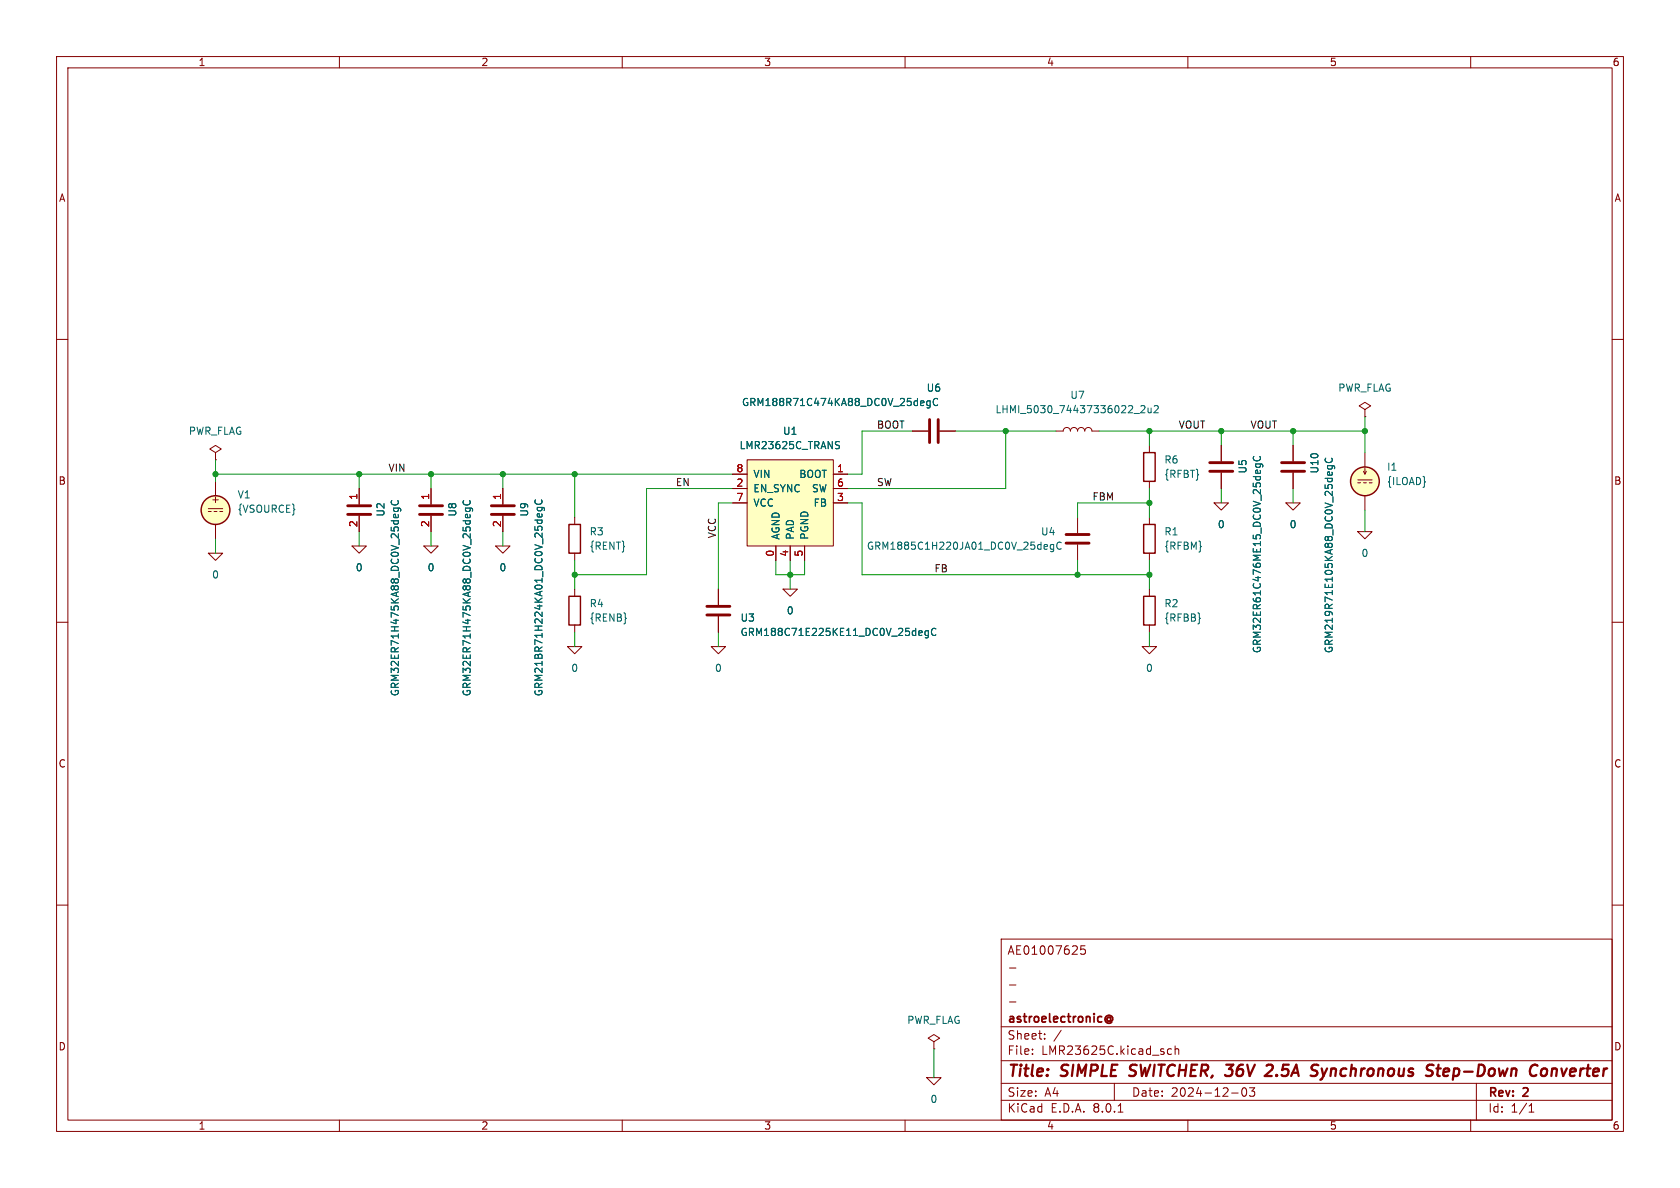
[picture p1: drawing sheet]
(kicad_sch
 (version 20231120)
 (generator "eeschema")
 (generator_version "8.0")
 (paper "A4")
 (title_block
  (title "SIMPLE SWITCHER, 36V 2.5A Synchronous Step-Down Converter")
  (date "2024-12-03")
  (rev "2")
  (company "astroelectronic@")
  (comment 1 "-")
  (comment 2 "-")
  (comment 3 "-")
  (comment 4 "AE01007625"))
 (lib_symbols
  (symbol "C_1"
   (pin_names
    (offset 0.254) hide) (exclude_from_sim no) (in_bom yes) (on_board yes)
   (property "Reference" "C" (at 0.635 2.54 0) (effects (font (size 1.27 1.27)) (justify left)))
   (property "Value" "C_1" (at 0.635 -2.54 0) (effects (font (size 1.27 1.27)) (justify left)))
   (property "Footprint" "" (at 0.9652 -3.81 0) (effects (font (size 1.27 1.27)) (hide yes)))
   (property "Datasheet" "~" (at 0 0 0) (effects (font (size 1.27 1.27)) (hide yes)))
   (property "Description" "Unpolarized capacitor" (at 0 0 0) (effects (font (size 1.27 1.27)) (hide yes)))
   (symbol "C_1_0_1"
    (polyline (pts (xy -2.032 -0.762) (xy 2.032 -0.762)) (stroke (width 0.508) (type default)) (fill (type none)))
    (polyline (pts (xy -2.032 0.762) (xy 2.032 0.762)) (stroke (width 0.508) (type default)) (fill (type none))))
   (symbol "C_1_1_1"
    (pin passive line (at 0 3.81 270) (length 2.794) (name "~" (effects (font (size 1.27 1.27)))) (number "1" (effects (font (size 1.27 1.27)))))
    (pin passive line (at 0 -3.81 90) (length 2.794) (name "~" (effects (font (size 1.27 1.27)))) (number "2" (effects (font (size 1.27 1.27)))))))
  (symbol "LMR23625C:0"
   (power)
   (pin_names
    (offset 0)) (exclude_from_sim no) (in_bom yes) (on_board yes)
   (property "Reference" "#GND" (at 0 -2.54 0) (effects (font (size 1.27 1.27)) (hide yes)))
   (property "Value" "0" (at 0 -1.778 0) (effects (font (size 1.27 1.27))))
   (property "Footprint" "" (at 0 0 0) (effects (font (size 1.27 1.27)) (hide yes)))
   (property "Datasheet" "~" (at 0 0 0) (effects (font (size 1.27 1.27)) (hide yes)))
   (property "Description" "0V reference potential for simulation" (at 0 0 0) (effects (font (size 1.27 1.27)) (hide yes)))
   (symbol "0_0_1"
    (polyline (pts (xy -1.27 0) (xy 0 -1.27) (xy 1.27 0) (xy -1.27 0)) (stroke (width 0) (type default)) (fill (type none))))
   (symbol "0_1_1"
    (pin power_in line (at 0 0 0) (length 0) hide (name "0" (effects (font (size 1.016 1.016)))) (number "1" (effects (font (size 1.016 1.016)))))))
  (symbol "LMR23625C:C"
   (pin_numbers hide)
   (pin_names
    (offset 0.254)) (exclude_from_sim no) (in_bom yes) (on_board yes)
   (property "Reference" "C" (at 0.635 2.54 0) (effects (font (size 1.27 1.27)) (justify left)))
   (property "Value" "C" (at 0.635 -2.54 0) (effects (font (size 1.27 1.27)) (justify left)))
   (property "Footprint" "" (at 0.9652 -3.81 0) (effects (font (size 1.27 1.27)) (hide yes)))
   (property "Datasheet" "~" (at 0 0 0) (effects (font (size 1.27 1.27)) (hide yes)))
   (property "Description" "Unpolarized capacitor" (at 0 0 0) (effects (font (size 1.27 1.27)) (hide yes)))
   (symbol "C_0_1"
    (polyline (pts (xy -2.032 -0.762) (xy 2.032 -0.762)) (stroke (width 0.508) (type default)) (fill (type none)))
    (polyline (pts (xy -2.032 0.762) (xy 2.032 0.762)) (stroke (width 0.508) (type default)) (fill (type none))))
   (symbol "C_1_1"
    (pin passive line (at 0 3.81 270) (length 2.794) (name "~" (effects (font (size 1.27 1.27)))) (number "1" (effects (font (size 1.27 1.27)))))
    (pin passive line (at 0 -3.81 90) (length 2.794) (name "~" (effects (font (size 1.27 1.27)))) (number "2" (effects (font (size 1.27 1.27)))))))
  (symbol "LMR23625C:IDC"
   (pin_numbers hide)
   (pin_names
    (offset 0.0254)) (exclude_from_sim no) (in_bom yes) (on_board yes)
   (property "Reference" "I" (at 2.54 2.54 0) (effects (font (size 1.27 1.27)) (justify left)))
   (property "Value" "1" (at 2.54 0 0) (effects (font (size 1.27 1.27)) (justify left)))
   (property "Footprint" "" (at 0 0 0) (effects (font (size 1.27 1.27)) (hide yes)))
   (property "Datasheet" "~" (at 0 0 0) (effects (font (size 1.27 1.27)) (hide yes)))
   (property "Description" "Current source, DC" (at 0 0 0) (effects (font (size 1.27 1.27)) (hide yes)))
   (property "Sim.Pins" "1=+ 2=-" (at 0 0 0) (effects (font (size 1.27 1.27)) (hide yes)))
   (property "Sim.Type" "DC" (at 0 0 0) (effects (font (size 1.27 1.27)) (hide yes)))
   (property "Sim.Device" "I" (at 0 0 0) (effects (font (size 1.27 1.27)) (justify left) (hide yes)))
   (property "Spice_Netlist_Enabled" "Y" (at 0 0 0) (effects (font (size 1.27 1.27)) (justify left) (hide yes)))
   (symbol "IDC_0_0"
    (polyline (pts (xy -1.27 0.254) (xy 1.27 0.254)) (stroke (width 0) (type default)) (fill (type none)))
    (polyline (pts (xy -0.762 -0.254) (xy -1.27 -0.254)) (stroke (width 0) (type default)) (fill (type none)))
    (polyline (pts (xy 0.254 -0.254) (xy -0.254 -0.254)) (stroke (width 0) (type default)) (fill (type none)))
    (polyline (pts (xy 1.27 -0.254) (xy 0.762 -0.254)) (stroke (width 0) (type default)) (fill (type none))))
   (symbol "IDC_0_1"
    (polyline (pts (xy 0 1.27) (xy 0 2.286)) (stroke (width 0) (type default)) (fill (type none)))
    (polyline (pts (xy -0.254 1.778) (xy 0 1.27) (xy 0.254 1.778)) (stroke (width 0) (type default)) (fill (type none)))
    (circle (center 0 0) (radius 2.54) (stroke (width 0.254) (type default)) (fill (type background))))
   (symbol "IDC_1_1"
    (pin passive line (at 0 5.08 270) (length 2.54) (name "~" (effects (font (size 1.27 1.27)))) (number "1" (effects (font (size 1.27 1.27)))))
    (pin passive line (at 0 -5.08 90) (length 2.54) (name "~" (effects (font (size 1.27 1.27)))) (number "2" (effects (font (size 1.27 1.27)))))))
  (symbol "LMR23625C:L"
   (pin_numbers hide)
   (pin_names
    (offset 1.016) hide) (exclude_from_sim no) (in_bom yes) (on_board yes)
   (property "Reference" "L" (at -1.27 0 90) (effects (font (size 1.27 1.27))))
   (property "Value" "L" (at 1.905 0 90) (effects (font (size 1.27 1.27))))
   (property "Footprint" "" (at 0 0 0) (effects (font (size 1.27 1.27)) (hide yes)))
   (property "Datasheet" "~" (at 0 0 0) (effects (font (size 1.27 1.27)) (hide yes)))
   (property "Description" "Inductor" (at 0 0 0) (effects (font (size 1.27 1.27)) (hide yes)))
   (symbol "L_0_1"
    (arc (start 0 -2.54) (mid 0.6323 -1.905) (end 0 -1.27) (stroke (width 0) (type default)) (fill (type none)))
    (arc (start 0 -1.27) (mid 0.6323 -0.635) (end 0 0) (stroke (width 0) (type default)) (fill (type none)))
    (arc (start 0 0) (mid 0.6323 0.635) (end 0 1.27) (stroke (width 0) (type default)) (fill (type none)))
    (arc (start 0 1.27) (mid 0.6323 1.905) (end 0 2.54) (stroke (width 0) (type default)) (fill (type none))))
   (symbol "L_1_1"
    (pin passive line (at 0 3.81 270) (length 1.27) (name "1" (effects (font (size 1.27 1.27)))) (number "1" (effects (font (size 1.27 1.27)))))
    (pin passive line (at 0 -3.81 90) (length 1.27) (name "2" (effects (font (size 1.27 1.27)))) (number "2" (effects (font (size 1.27 1.27)))))))
  (symbol "LMR23625C:LMR23625C"
   (pin_names
    (offset 1.016)) (exclude_from_sim no) (in_bom yes) (on_board yes)
   (property "Reference" "U" (at -7.62 10.16 0) (effects (font (size 1.27 1.27)) (justify left bottom)))
   (property "Value" "LMR23625C" (at -7.62 7.62 0) (effects (font (size 1.27 1.27)) (justify left bottom)))
   (property "Footprint" "" (at -7.62 5.08 0) (effects (font (size 1.27 1.27)) (justify left bottom) (hide yes)))
   (property "Datasheet" "http://www.ti.com/product/lmr23625" (at 0 0 0) (effects (font (size 1.27 1.27)) (hide yes)))
   (property "Description" "" (at 0 0 0) (effects (font (size 1.27 1.27)) (hide yes)))
   (symbol "LMR23625C_0_1"
    (rectangle (start -7.62 7.62) (end 7.62 -7.62) (stroke (width 0) (type default)) (fill (type background))))
   (symbol "LMR23625C_1_1"
    (pin passive line (at -2.54 -10.16 90) (length 2.54) (name "AGND" (effects (font (size 1.27 1.27)))) (number "0" (effects (font (size 1.27 1.27)))))
    (pin passive line (at 10.16 5.08 180) (length 2.54) (name "BOOT" (effects (font (size 1.27 1.27)))) (number "1" (effects (font (size 1.27 1.27)))))
    (pin passive line (at -10.16 2.54 0) (length 2.54) (name "EN_SYNC" (effects (font (size 1.27 1.27)))) (number "2" (effects (font (size 1.27 1.27)))))
    (pin passive line (at 10.16 0 180) (length 2.54) (name "FB" (effects (font (size 1.27 1.27)))) (number "3" (effects (font (size 1.27 1.27)))))
    (pin passive line (at 0 -10.16 90) (length 2.54) (name "PAD" (effects (font (size 1.27 1.27)))) (number "4" (effects (font (size 1.27 1.27)))))
    (pin passive line (at 2.54 -10.16 90) (length 2.54) (name "PGND" (effects (font (size 1.27 1.27)))) (number "5" (effects (font (size 1.27 1.27)))))
    (pin passive line (at 10.16 2.54 180) (length 2.54) (name "SW" (effects (font (size 1.27 1.27)))) (number "6" (effects (font (size 1.27 1.27)))))
    (pin passive line (at -10.16 0 0) (length 2.54) (name "VCC" (effects (font (size 1.27 1.27)))) (number "7" (effects (font (size 1.27 1.27)))))
    (pin passive line (at -10.16 5.08 0) (length 2.54) (name "VIN" (effects (font (size 1.27 1.27)))) (number "8" (effects (font (size 1.27 1.27)))))))
  (symbol "LMR23625C:PWR_FLAG"
   (power)
   (pin_numbers hide)
   (pin_names
    (offset 0) hide) (exclude_from_sim no) (in_bom yes) (on_board yes)
   (property "Reference" "#FLG" (at 0 1.905 0) (effects (font (size 1.27 1.27)) (hide yes)))
   (property "Value" "PWR_FLAG" (at 0 3.81 0) (effects (font (size 1.27 1.27))))
   (property "Footprint" "" (at 0 0 0) (effects (font (size 1.27 1.27)) (hide yes)))
   (property "Datasheet" "~" (at 0 0 0) (effects (font (size 1.27 1.27)) (hide yes)))
   (property "Description" "Special symbol for telling ERC where power comes from" (at 0 0 0) (effects (font (size 1.27 1.27)) (hide yes)))
   (symbol "PWR_FLAG_0_0"
    (pin power_out line (at 0 0 90) (length 0) (name "pwr" (effects (font (size 1.27 1.27)))) (number "1" (effects (font (size 1.27 1.27))))))
   (symbol "PWR_FLAG_0_1"
    (polyline (pts (xy 0 0) (xy 0 1.27) (xy -1.016 1.905) (xy 0 2.54) (xy 1.016 1.905) (xy 0 1.27)) (stroke (width 0) (type default)) (fill (type none)))))
  (symbol "LMR23625C:R"
   (pin_numbers hide)
   (pin_names
    (offset 0)) (exclude_from_sim no) (in_bom yes) (on_board yes)
   (property "Reference" "R" (at 2.032 0 90) (effects (font (size 1.27 1.27))))
   (property "Value" "R" (at 0 0 90) (effects (font (size 1.27 1.27))))
   (property "Footprint" "" (at -1.778 0 90) (effects (font (size 1.27 1.27)) (hide yes)))
   (property "Datasheet" "~" (at 0 0 0) (effects (font (size 1.27 1.27)) (hide yes)))
   (property "Description" "Resistor" (at 0 0 0) (effects (font (size 1.27 1.27)) (hide yes)))
   (symbol "R_0_1"
    (rectangle (start -1.016 -2.54) (end 1.016 2.54) (stroke (width 0.254) (type default)) (fill (type none))))
   (symbol "R_1_1"
    (pin passive line (at 0 3.81 270) (length 1.27) (name "~" (effects (font (size 1.27 1.27)))) (number "1" (effects (font (size 1.27 1.27)))))
    (pin passive line (at 0 -3.81 90) (length 1.27) (name "~" (effects (font (size 1.27 1.27)))) (number "2" (effects (font (size 1.27 1.27)))))))
  (symbol "LMR23625C:VDC"
   (pin_numbers hide)
   (pin_names
    (offset 0.0254)) (exclude_from_sim no) (in_bom yes) (on_board yes)
   (property "Reference" "V" (at 2.54 2.54 0) (effects (font (size 1.27 1.27)) (justify left)))
   (property "Value" "1" (at 2.54 0 0) (effects (font (size 1.27 1.27)) (justify left)))
   (property "Footprint" "" (at 0 0 0) (effects (font (size 1.27 1.27)) (hide yes)))
   (property "Datasheet" "~" (at 0 0 0) (effects (font (size 1.27 1.27)) (hide yes)))
   (property "Description" "Voltage source, DC" (at 0 0 0) (effects (font (size 1.27 1.27)) (hide yes)))
   (property "Sim.Pins" "1=+ 2=-" (at 0 0 0) (effects (font (size 1.27 1.27)) (hide yes)))
   (property "Sim.Type" "DC" (at 0 0 0) (effects (font (size 1.27 1.27)) (hide yes)))
   (property "Sim.Device" "V" (at 0 0 0) (effects (font (size 1.27 1.27)) (justify left) (hide yes)))
   (property "Spice_Netlist_Enabled" "Y" (at 0 0 0) (effects (font (size 1.27 1.27)) (justify left) (hide yes)))
   (symbol "VDC_0_0"
    (polyline (pts (xy -1.27 0.254) (xy 1.27 0.254)) (stroke (width 0) (type default)) (fill (type none)))
    (polyline (pts (xy -0.762 -0.254) (xy -1.27 -0.254)) (stroke (width 0) (type default)) (fill (type none)))
    (polyline (pts (xy 0.254 -0.254) (xy -0.254 -0.254)) (stroke (width 0) (type default)) (fill (type none)))
    (polyline (pts (xy 1.27 -0.254) (xy 0.762 -0.254)) (stroke (width 0) (type default)) (fill (type none)))
    (text "+" (at 0 1.905 0) (effects (font (size 1.27 1.27)))))
   (symbol "VDC_0_1"
    (circle (center 0 0) (radius 2.54) (stroke (width 0.254) (type default)) (fill (type background))))
   (symbol "VDC_1_1"
    (pin passive line (at 0 5.08 270) (length 2.54) (name "~" (effects (font (size 1.27 1.27)))) (number "1" (effects (font (size 1.27 1.27)))))
    (pin passive line (at 0 -5.08 90) (length 2.54) (name "~" (effects (font (size 1.27 1.27)))) (number "2" (effects (font (size 1.27 1.27))))))))
 (junction
  (at 139.7 101.6)
  (diameter 0)
  (color 0 0 0 0))
 (junction
  (at 241.3 76.2)
  (diameter 0)
  (color 0 0 0 0))
 (junction
  (at 101.6 83.82)
  (diameter 0)
  (color 0 0 0 0))
 (junction
  (at 203.2 76.2)
  (diameter 0)
  (color 0 0 0 0))
 (junction
  (at 88.9 83.82)
  (diameter 0)
  (color 0 0 0 0))
 (junction
  (at 177.8 76.2)
  (diameter 0)
  (color 0 0 0 0))
 (junction
  (at 76.2 83.82)
  (diameter 0)
  (color 0 0 0 0))
 (junction
  (at 228.6 76.2)
  (diameter 0)
  (color 0 0 0 0))
 (junction
  (at 101.6 101.6)
  (diameter 0)
  (color 0 0 0 0))
 (junction
  (at 203.2 101.6)
  (diameter 0)
  (color 0 0 0 0))
 (junction
  (at 203.2 88.9)
  (diameter 0)
  (color 0 0 0 0))
 (junction
  (at 63.5 83.82)
  (diameter 0)
  (color 0 0 0 0))
 (junction
  (at 38.1 83.82)
  (diameter 0)
  (color 0 0 0 0))
 (junction
  (at 190.5 101.6)
  (diameter 0)
  (color 0 0 0 0))
 (junction
  (at 215.9 76.2)
  (diameter 0)
  (color 0 0 0 0))
 (wire
  (pts (xy 177.8 76.2) (xy 168.91 76.2))
  (stroke (width 0) (type default)))
 (wire
  (pts (xy 177.8 86.36) (xy 177.8 76.2))
  (stroke (width 0) (type default)))
 (wire
  (pts (xy 38.1 95.25) (xy 38.1 97.79))
  (stroke (width 0) (type default)))
 (wire
  (pts (xy 241.3 90.17) (xy 241.3 93.98))
  (stroke (width 0) (type default)))
 (wire
  (pts (xy 190.5 88.9) (xy 203.2 88.9))
  (stroke (width 0) (type default)))
 (wire
  (pts (xy 241.3 76.2) (xy 241.3 80.01))
  (stroke (width 0) (type default)))
 (wire
  (pts (xy 203.2 101.6) (xy 190.5 101.6))
  (stroke (width 0) (type default)))
 (wire
  (pts (xy 228.6 76.2) (xy 228.6 78.74))
  (stroke (width 0) (type default)))
 (wire
  (pts (xy 203.2 111.76) (xy 203.2 114.3))
  (stroke (width 0) (type default)))
 (wire
  (pts (xy 63.5 93.98) (xy 63.5 96.52))
  (stroke (width 0) (type default)))
 (wire
  (pts (xy 101.6 111.76) (xy 101.6 114.3))
  (stroke (width 0) (type default)))
 (wire
  (pts (xy 114.3 86.36) (xy 129.54 86.36))
  (stroke (width 0) (type default)))
 (wire
  (pts (xy 101.6 101.6) (xy 114.3 101.6))
  (stroke (width 0) (type default)))
 (wire
  (pts (xy 139.7 101.6) (xy 139.7 104.14))
  (stroke (width 0) (type default)))
 (wire
  (pts (xy 139.7 99.06) (xy 139.7 101.6))
  (stroke (width 0) (type default)))
 (wire
  (pts (xy 38.1 85.09) (xy 38.1 83.82))
  (stroke (width 0) (type default)))
 (wire
  (pts (xy 215.9 78.74) (xy 215.9 76.2))
  (stroke (width 0) (type default)))
 (wire
  (pts (xy 215.9 86.36) (xy 215.9 88.9))
  (stroke (width 0) (type default)))
 (wire
  (pts (xy 190.5 101.6) (xy 190.5 99.06))
  (stroke (width 0) (type default)))
 (wire
  (pts (xy 203.2 101.6) (xy 203.2 104.14))
  (stroke (width 0) (type default)))
 (wire
  (pts (xy 203.2 99.06) (xy 203.2 101.6))
  (stroke (width 0) (type default)))
 (wire
  (pts (xy 76.2 83.82) (xy 76.2 86.36))
  (stroke (width 0) (type default)))
 (wire
  (pts (xy 241.3 73.66) (xy 241.3 76.2))
  (stroke (width 0) (type default)))
 (wire
  (pts (xy 38.1 81.28) (xy 38.1 83.82))
  (stroke (width 0) (type default)))
 (wire
  (pts (xy 139.7 101.6) (xy 142.24 101.6))
  (stroke (width 0) (type default)))
 (wire
  (pts (xy 142.24 101.6) (xy 142.24 99.06))
  (stroke (width 0) (type default)))
 (wire
  (pts (xy 228.6 76.2) (xy 241.3 76.2))
  (stroke (width 0) (type default)))
 (wire
  (pts (xy 101.6 99.06) (xy 101.6 101.6))
  (stroke (width 0) (type default)))
 (wire
  (pts (xy 152.4 83.82) (xy 152.4 76.2))
  (stroke (width 0) (type default)))
 (wire
  (pts (xy 149.86 83.82) (xy 152.4 83.82))
  (stroke (width 0) (type default)))
 (wire
  (pts (xy 127 88.9) (xy 129.54 88.9))
  (stroke (width 0) (type default)))
 (wire
  (pts (xy 190.5 91.44) (xy 190.5 88.9))
  (stroke (width 0) (type default)))
 (wire
  (pts (xy 88.9 93.98) (xy 88.9 96.52))
  (stroke (width 0) (type default)))
 (wire
  (pts (xy 203.2 88.9) (xy 203.2 91.44))
  (stroke (width 0) (type default)))
 (wire
  (pts (xy 114.3 86.36) (xy 114.3 101.6))
  (stroke (width 0) (type default)))
 (wire
  (pts (xy 203.2 76.2) (xy 215.9 76.2))
  (stroke (width 0) (type default)))
 (wire
  (pts (xy 101.6 83.82) (xy 129.54 83.82))
  (stroke (width 0) (type default)))
 (wire
  (pts (xy 63.5 83.82) (xy 63.5 86.36))
  (stroke (width 0) (type default)))
 (wire
  (pts (xy 228.6 86.36) (xy 228.6 88.9))
  (stroke (width 0) (type default)))
 (wire
  (pts (xy 215.9 76.2) (xy 228.6 76.2))
  (stroke (width 0) (type default)))
 (wire
  (pts (xy 177.8 76.2) (xy 186.69 76.2))
  (stroke (width 0) (type default)))
 (wire
  (pts (xy 137.16 101.6) (xy 139.7 101.6))
  (stroke (width 0) (type default)))
 (wire
  (pts (xy 76.2 93.98) (xy 76.2 96.52))
  (stroke (width 0) (type default)))
 (wire
  (pts (xy 63.5 83.82) (xy 76.2 83.82))
  (stroke (width 0) (type default)))
 (wire
  (pts (xy 101.6 83.82) (xy 101.6 91.44))
  (stroke (width 0) (type default)))
 (wire
  (pts (xy 203.2 86.36) (xy 203.2 88.9))
  (stroke (width 0) (type default)))
 (wire
  (pts (xy 88.9 83.82) (xy 101.6 83.82))
  (stroke (width 0) (type default)))
 (wire
  (pts (xy 203.2 76.2) (xy 203.2 78.74))
  (stroke (width 0) (type default)))
 (wire
  (pts (xy 38.1 83.82) (xy 63.5 83.82))
  (stroke (width 0) (type default)))
 (wire
  (pts (xy 101.6 101.6) (xy 101.6 104.14))
  (stroke (width 0) (type default)))
 (wire
  (pts (xy 165.1 185.42) (xy 165.1 190.5))
  (stroke (width 0) (type default)))
 (wire
  (pts (xy 194.31 76.2) (xy 203.2 76.2))
  (stroke (width 0) (type default)))
 (wire
  (pts (xy 152.4 76.2) (xy 161.29 76.2))
  (stroke (width 0) (type default)))
 (wire
  (pts (xy 190.5 101.6) (xy 152.4 101.6))
  (stroke (width 0) (type default)))
 (wire
  (pts (xy 88.9 83.82) (xy 88.9 86.36))
  (stroke (width 0) (type default)))
 (wire
  (pts (xy 127 88.9) (xy 127 104.14))
  (stroke (width 0) (type default)))
 (wire
  (pts (xy 152.4 101.6) (xy 152.4 88.9))
  (stroke (width 0) (type default)))
 (wire
  (pts (xy 137.16 99.06) (xy 137.16 101.6))
  (stroke (width 0) (type default)))
 (wire
  (pts (xy 127 111.76) (xy 127 114.3))
  (stroke (width 0) (type default)))
 (wire
  (pts (xy 76.2 83.82) (xy 88.9 83.82))
  (stroke (width 0) (type default)))
 (wire
  (pts (xy 152.4 88.9) (xy 149.86 88.9))
  (stroke (width 0) (type default)))
 (wire
  (pts (xy 149.86 86.36) (xy 177.8 86.36))
  (stroke (width 0) (type default)))
 (label "VCC"
  (at 127 95.25 90)
  (fields_autoplaced yes)
  (effects (font (size 1.27 1.27)) (justify left bottom)))
 (label "VOUT"
  (at 220.98 76.2 0)
  (fields_autoplaced yes)
  (effects (font (size 1.27 1.27)) (justify left bottom)))
 (label "VIN"
  (at 68.58 83.82 0)
  (fields_autoplaced yes)
  (effects (font (size 1.27 1.27)) (justify left bottom)))
 (label "BOOT"
  (at 154.94 76.2 0)
  (fields_autoplaced yes)
  (effects (font (size 1.27 1.27)) (justify left bottom)))
 (label "EN"
  (at 119.38 86.36 0)
  (fields_autoplaced yes)
  (effects (font (size 1.27 1.27)) (justify left bottom)))
 (label "FB"
  (at 165.1 101.6 0)
  (fields_autoplaced yes)
  (effects (font (size 1.27 1.27)) (justify left bottom)))
 (label "FBM"
  (at 193.04 88.9 0)
  (fields_autoplaced yes)
  (effects (font (size 1.27 1.27)) (justify left bottom)))
 (label "SW"
  (at 154.94 86.36 0)
  (fields_autoplaced yes)
  (effects (font (size 1.27 1.27)) (justify left bottom)))
 (label "VOUT"
  (at 208.28 76.2 0)
  (fields_autoplaced yes)
  (effects (font (size 1.27 1.27)) (justify left bottom)))
 (symbol
  (lib_name "C_1")
  (lib_id "LMR23625C:C_1")
  (at 76.2 90.17 0)
  (unit 1)
  (exclude_from_sim no)
  (in_bom yes)
  (on_board yes)
  (dnp no)
  (property "Reference" "U8" (at 80.01 91.44 90) (effects (font (size 1.27 1.27)) (justify left)))
  (property "Value" "GRM32ER71H475KA88_DC0V_25degC" (at 82.55 123.19 90) (effects (font (size 1.27 1.27)) (justify left)))
  (property "Footprint" "" (at 77.1652 93.98 0) (effects (font (size 1.27 1.27)) (hide yes)))
  (property "Datasheet" "~" (at 76.2 90.17 0) (effects (font (size 1.27 1.27)) (hide yes)))
  (property "Description" "" (at 76.2 90.17 0) (effects (font (size 1.27 1.27)) (hide yes)))
  (property "Sim.Device" "SUBCKT" (at 76.2 90.17 0) (effects (font (size 1.27 1.27)) (hide yes)))
  (property "Sim.Pins" "1=port1 2=port2" (at 0 0 0) (effects (font (size 1.27 1.27)) (hide yes)))
  (property "Sim.Library" "_models\\GRM32ER71H475KA88_DC0V_25degC.mod" (at 76.2 90.17 0) (effects (font (size 1.27 1.27)) (hide yes)))
  (property "Sim.Name" "GRM32ER71H475KA88_DC0V_25degC" (at 76.2 90.17 0) (effects (font (size 1.27 1.27)) (hide yes)))
  (pin "1")
  (pin "2"))
 (symbol
  (lib_id "LMR23625C:0")
  (at 139.7 104.14 0)
  (unit 1)
  (exclude_from_sim no)
  (in_bom yes)
  (on_board yes)
  (dnp no)
  (fields_autoplaced yes)
  (property "Reference" "#GND04" (at 139.7 106.68 0) (effects (font (size 1.27 1.27)) (hide yes)))
  (property "Value" "0" (at 139.7 107.95 0) (effects (font (size 1.27 1.27))))
  (property "Footprint" "" (at 139.7 104.14 0) (effects (font (size 1.27 1.27)) (hide yes)))
  (property "Datasheet" "~" (at 139.7 104.14 0) (effects (font (size 1.27 1.27)) (hide yes)))
  (property "Description" "" (at 139.7 104.14 0) (effects (font (size 1.27 1.27)) (hide yes)))
  (pin "1"))
 (symbol
  (lib_id "LMR23625C:C")
  (at 165.1 76.2 90)
  (unit 1)
  (exclude_from_sim no)
  (in_bom yes)
  (on_board yes)
  (dnp no)
  (property "Reference" "U6" (at 165.1 68.58 90) (effects (font (size 1.27 1.27))))
  (property "Value" "GRM188R71C474KA88_DC0V_25degC" (at 148.59 71.12 90) (effects (font (size 1.27 1.27))))
  (property "Footprint" "" (at 168.91 75.2348 0) (effects (font (size 1.27 1.27)) (hide yes)))
  (property "Datasheet" "~" (at 165.1 76.2 0) (effects (font (size 1.27 1.27)) (hide yes)))
  (property "Description" "" (at 165.1 76.2 0) (effects (font (size 1.27 1.27)) (hide yes)))
  (property "Sim.Device" "SUBCKT" (at 165.1 76.2 0) (effects (font (size 1.27 1.27)) (hide yes)))
  (property "Sim.Pins" "1=port1 2=port2" (at 0 0 0) (effects (font (size 1.27 1.27)) (hide yes)))
  (property "Sim.Library" "_models\\GRM188R71C474KA88_DC0V_25degC.mod" (at 165.1 76.2 0) (effects (font (size 1.27 1.27)) (hide yes)))
  (property "Sim.Name" "GRM188R71C474KA88_DC0V_25degC" (at 165.1 76.2 0) (effects (font (size 1.27 1.27)) (hide yes)))
  (pin "1")
  (pin "2"))
 (symbol
  (lib_id "LMR23625C:0")
  (at 63.5 96.52 0)
  (unit 1)
  (exclude_from_sim no)
  (in_bom yes)
  (on_board yes)
  (dnp no)
  (fields_autoplaced yes)
  (property "Reference" "#GND02" (at 63.5 99.06 0) (effects (font (size 1.27 1.27)) (hide yes)))
  (property "Value" "0" (at 63.5 100.33 0) (effects (font (size 1.27 1.27))))
  (property "Footprint" "" (at 63.5 96.52 0) (effects (font (size 1.27 1.27)) (hide yes)))
  (property "Datasheet" "~" (at 63.5 96.52 0) (effects (font (size 1.27 1.27)) (hide yes)))
  (property "Description" "" (at 63.5 96.52 0) (effects (font (size 1.27 1.27)) (hide yes)))
  (pin "1"))
 (symbol
  (lib_id "LMR23625C:C")
  (at 190.5 95.25 0)
  (mirror x)
  (unit 1)
  (exclude_from_sim no)
  (in_bom yes)
  (on_board yes)
  (dnp no)
  (property "Reference" "U4" (at 186.69 93.9799 0) (effects (font (size 1.27 1.27)) (justify right)))
  (property "Value" "GRM1885C1H220JA01_DC0V_25degC" (at 187.96 96.52 0) (effects (font (size 1.27 1.27)) (justify right)))
  (property "Footprint" "" (at 191.4652 91.44 0) (effects (font (size 1.27 1.27)) (hide yes)))
  (property "Datasheet" "~" (at 190.5 95.25 0) (effects (font (size 1.27 1.27)) (hide yes)))
  (property "Description" "" (at 190.5 95.25 0) (effects (font (size 1.27 1.27)) (hide yes)))
  (property "Sim.Device" "SUBCKT" (at 190.5 95.25 0) (effects (font (size 1.27 1.27)) (hide yes)))
  (property "Sim.Pins" "1=port1 2=port2" (at 0 0 0) (effects (font (size 1.27 1.27)) (hide yes)))
  (property "Sim.Library" "_models\\GRM1885C1H220JA01_DC0V_25degC.mod" (at 190.5 95.25 0) (effects (font (size 1.27 1.27)) (hide yes)))
  (property "Sim.Name" "GRM1885C1H220JA01_DC0V_25degC" (at 190.5 95.25 0) (effects (font (size 1.27 1.27)) (hide yes)))
  (pin "1")
  (pin "2"))
 (symbol
  (lib_id "LMR23625C:0")
  (at 165.1 190.5 0)
  (unit 1)
  (exclude_from_sim no)
  (in_bom yes)
  (on_board yes)
  (dnp no)
  (fields_autoplaced yes)
  (property "Reference" "#GND05" (at 165.1 193.04 0) (effects (font (size 1.27 1.27)) (hide yes)))
  (property "Value" "0" (at 165.1 194.31 0) (effects (font (size 1.27 1.27))))
  (property "Footprint" "" (at 165.1 190.5 0) (effects (font (size 1.27 1.27)) (hide yes)))
  (property "Datasheet" "~" (at 165.1 190.5 0) (effects (font (size 1.27 1.27)) (hide yes)))
  (property "Description" "" (at 165.1 190.5 0) (effects (font (size 1.27 1.27)) (hide yes)))
  (pin "1"))
 (symbol
  (lib_name "C_1")
  (lib_id "LMR23625C:C_1")
  (at 88.9 90.17 0)
  (unit 1)
  (exclude_from_sim no)
  (in_bom yes)
  (on_board yes)
  (dnp no)
  (property "Reference" "U9" (at 92.71 91.44 90) (effects (font (size 1.27 1.27)) (justify left)))
  (property "Value" "GRM21BR71H224KA01_DC0V_25degC" (at 95.25 123.19 90) (effects (font (size 1.27 1.27)) (justify left)))
  (property "Footprint" "" (at 89.8652 93.98 0) (effects (font (size 1.27 1.27)) (hide yes)))
  (property "Datasheet" "~" (at 88.9 90.17 0) (effects (font (size 1.27 1.27)) (hide yes)))
  (property "Description" "" (at 88.9 90.17 0) (effects (font (size 1.27 1.27)) (hide yes)))
  (property "Sim.Device" "SUBCKT" (at 88.9 90.17 0) (effects (font (size 1.27 1.27)) (hide yes)))
  (property "Sim.Pins" "1=port1 2=port2" (at 0 0 0) (effects (font (size 1.27 1.27)) (hide yes)))
  (property "Sim.Library" "_models\\GRM21BR71H224KA01_DC0V_25degC.mod" (at 88.9 90.17 0) (effects (font (size 1.27 1.27)) (hide yes)))
  (property "Sim.Name" "GRM21BR71H224KA01_DC0V_25degC" (at 88.9 90.17 0) (effects (font (size 1.27 1.27)) (hide yes)))
  (pin "1")
  (pin "2"))
 (symbol
  (lib_id "LMR23625C:0")
  (at 76.2 96.52 0)
  (unit 1)
  (exclude_from_sim no)
  (in_bom yes)
  (on_board yes)
  (dnp no)
  (fields_autoplaced yes)
  (property "Reference" "#GND09" (at 76.2 99.06 0) (effects (font (size 1.27 1.27)) (hide yes)))
  (property "Value" "0" (at 76.2 100.33 0) (effects (font (size 1.27 1.27))))
  (property "Footprint" "" (at 76.2 96.52 0) (effects (font (size 1.27 1.27)) (hide yes)))
  (property "Datasheet" "~" (at 76.2 96.52 0) (effects (font (size 1.27 1.27)) (hide yes)))
  (property "Description" "" (at 76.2 96.52 0) (effects (font (size 1.27 1.27)) (hide yes)))
  (pin "1"))
 (symbol
  (lib_id "LMR23625C:C")
  (at 228.6 82.55 0)
  (unit 1)
  (exclude_from_sim no)
  (in_bom yes)
  (on_board yes)
  (dnp no)
  (property "Reference" "U10" (at 232.41 83.82 90) (effects (font (size 1.27 1.27)) (justify left)))
  (property "Value" "GRM219R71E105KA88_DC0V_25degC" (at 234.95 115.57 90) (effects (font (size 1.27 1.27)) (justify left)))
  (property "Footprint" "" (at 229.5652 86.36 0) (effects (font (size 1.27 1.27)) (hide yes)))
  (property "Datasheet" "~" (at 228.6 82.55 0) (effects (font (size 1.27 1.27)) (hide yes)))
  (property "Description" "" (at 228.6 82.55 0) (effects (font (size 1.27 1.27)) (hide yes)))
  (property "Sim.Device" "SUBCKT" (at 228.6 82.55 0) (effects (font (size 1.27 1.27)) (hide yes)))
  (property "Sim.Pins" "1=port1 2=port2" (at 0 0 0) (effects (font (size 1.27 1.27)) (hide yes)))
  (property "Sim.Library" "_models\\GRM219R71E105KA88_DC0V_25degC.mod" (at 228.6 82.55 0) (effects (font (size 1.27 1.27)) (hide yes)))
  (property "Sim.Name" "GRM219R71E105KA88_DC0V_25degC" (at 228.6 82.55 0) (effects (font (size 1.27 1.27)) (hide yes)))
  (pin "1")
  (pin "2"))
 (symbol
  (lib_id "LMR23625C:R")
  (at 203.2 107.95 0)
  (unit 1)
  (exclude_from_sim no)
  (in_bom yes)
  (on_board yes)
  (dnp no)
  (fields_autoplaced yes)
  (property "Reference" "R2" (at 205.74 106.6799 0) (effects (font (size 1.27 1.27)) (justify left)))
  (property "Value" "{RFBB}" (at 205.74 109.2199 0) (effects (font (size 1.27 1.27)) (justify left)))
  (property "Footprint" "" (at 201.422 107.95 90) (effects (font (size 1.27 1.27)) (hide yes)))
  (property "Datasheet" "~" (at 203.2 107.95 0) (effects (font (size 1.27 1.27)) (hide yes)))
  (property "Description" "" (at 203.2 107.95 0) (effects (font (size 1.27 1.27)) (hide yes)))
  (pin "1")
  (pin "2"))
 (symbol
  (lib_id "LMR23625C:0")
  (at 241.3 93.98 0)
  (unit 1)
  (exclude_from_sim no)
  (in_bom yes)
  (on_board yes)
  (dnp no)
  (fields_autoplaced yes)
  (property "Reference" "#GND08" (at 241.3 96.52 0) (effects (font (size 1.27 1.27)) (hide yes)))
  (property "Value" "0" (at 241.3 97.79 0) (effects (font (size 1.27 1.27))))
  (property "Footprint" "" (at 241.3 93.98 0) (effects (font (size 1.27 1.27)) (hide yes)))
  (property "Datasheet" "~" (at 241.3 93.98 0) (effects (font (size 1.27 1.27)) (hide yes)))
  (property "Description" "" (at 241.3 93.98 0) (effects (font (size 1.27 1.27)) (hide yes)))
  (pin "1"))
 (symbol
  (lib_id "LMR23625C:0")
  (at 203.2 114.3 0)
  (unit 1)
  (exclude_from_sim no)
  (in_bom yes)
  (on_board yes)
  (dnp no)
  (fields_autoplaced yes)
  (property "Reference" "#GND06" (at 203.2 116.84 0) (effects (font (size 1.27 1.27)) (hide yes)))
  (property "Value" "0" (at 203.2 118.11 0) (effects (font (size 1.27 1.27))))
  (property "Footprint" "" (at 203.2 114.3 0) (effects (font (size 1.27 1.27)) (hide yes)))
  (property "Datasheet" "~" (at 203.2 114.3 0) (effects (font (size 1.27 1.27)) (hide yes)))
  (property "Description" "" (at 203.2 114.3 0) (effects (font (size 1.27 1.27)) (hide yes)))
  (pin "1"))
 (symbol
  (lib_id "LMR23625C:LMR23625C")
  (at 139.7 88.9 0)
  (unit 1)
  (exclude_from_sim no)
  (in_bom yes)
  (on_board yes)
  (dnp no)
  (fields_autoplaced yes)
  (property "Reference" "U1" (at 139.7 76.2 0) (effects (font (size 1.27 1.27))))
  (property "Value" "LMR23625C_TRANS" (at 139.7 78.74 0) (effects (font (size 1.27 1.27))))
  (property "Footprint" "" (at 132.08 83.82 0) (effects (font (size 1.27 1.27)) (justify left bottom) (hide yes)))
  (property "Datasheet" "http://www.ti.com/product/lmr23625" (at 139.7 88.9 0) (effects (font (size 1.27 1.27)) (hide yes)))
  (property "Description" "" (at 139.7 88.9 0) (effects (font (size 1.27 1.27)) (hide yes)))
  (property "Sim.Device" "SUBCKT" (at 139.7 88.9 0) (effects (font (size 1.27 1.27)) (hide yes)))
  (property "Sim.Pins" "0=AGND 1=BOOT 2=EN_SYNC 3=FB 4=PAD 5=PGND 6=SW 7=VCC 8=VIN" (at 0 0 0) (effects (font (size 1.27 1.27)) (hide yes)))
  (property "Sim.Library" "_models\\LMR23625C_TRANS.LIB" (at 139.7 88.9 0) (effects (font (size 1.27 1.27)) (hide yes)))
  (property "Sim.Name" "LMR23625C_TRANS" (at 139.7 88.9 0) (effects (font (size 1.27 1.27)) (hide yes)))
  (pin "0")
  (pin "1")
  (pin "2")
  (pin "3")
  (pin "4")
  (pin "5")
  (pin "6")
  (pin "7")
  (pin "8"))
 (symbol
  (lib_id "LMR23625C:0")
  (at 101.6 114.3 0)
  (unit 1)
  (exclude_from_sim no)
  (in_bom yes)
  (on_board yes)
  (dnp no)
  (fields_autoplaced yes)
  (property "Reference" "#GND0101" (at 101.6 116.84 0) (effects (font (size 1.27 1.27)) (hide yes)))
  (property "Value" "0" (at 101.6 118.11 0) (effects (font (size 1.27 1.27))))
  (property "Footprint" "" (at 101.6 114.3 0) (effects (font (size 1.27 1.27)) (hide yes)))
  (property "Datasheet" "~" (at 101.6 114.3 0) (effects (font (size 1.27 1.27)) (hide yes)))
  (property "Description" "" (at 101.6 114.3 0) (effects (font (size 1.27 1.27)) (hide yes)))
  (pin "1"))
 (symbol
  (lib_id "LMR23625C:0")
  (at 38.1 97.79 0)
  (unit 1)
  (exclude_from_sim no)
  (in_bom yes)
  (on_board yes)
  (dnp no)
  (fields_autoplaced yes)
  (property "Reference" "#GND01" (at 38.1 100.33 0) (effects (font (size 1.27 1.27)) (hide yes)))
  (property "Value" "0" (at 38.1 101.6 0) (effects (font (size 1.27 1.27))))
  (property "Footprint" "" (at 38.1 97.79 0) (effects (font (size 1.27 1.27)) (hide yes)))
  (property "Datasheet" "~" (at 38.1 97.79 0) (effects (font (size 1.27 1.27)) (hide yes)))
  (property "Description" "" (at 38.1 97.79 0) (effects (font (size 1.27 1.27)) (hide yes)))
  (pin "1"))
 (symbol
  (lib_id "LMR23625C:PWR_FLAG")
  (at 241.3 73.66 0)
  (unit 1)
  (exclude_from_sim no)
  (in_bom yes)
  (on_board yes)
  (dnp no)
  (fields_autoplaced yes)
  (property "Reference" "#FLG03" (at 241.3 71.755 0) (effects (font (size 1.27 1.27)) (hide yes)))
  (property "Value" "PWR_FLAG" (at 241.3 68.58 0) (effects (font (size 1.27 1.27))))
  (property "Footprint" "" (at 241.3 73.66 0) (effects (font (size 1.27 1.27)) (hide yes)))
  (property "Datasheet" "~" (at 241.3 73.66 0) (effects (font (size 1.27 1.27)) (hide yes)))
  (property "Description" "" (at 241.3 73.66 0) (effects (font (size 1.27 1.27)) (hide yes)))
  (pin "1"))
 (symbol
  (lib_id "LMR23625C:R")
  (at 101.6 95.25 0)
  (mirror y)
  (unit 1)
  (exclude_from_sim no)
  (in_bom yes)
  (on_board yes)
  (dnp no)
  (fields_autoplaced yes)
  (property "Reference" "R3" (at 104.14 93.9799 0) (effects (font (size 1.27 1.27)) (justify right)))
  (property "Value" "{RENT}" (at 104.14 96.5199 0) (effects (font (size 1.27 1.27)) (justify right)))
  (property "Footprint" "" (at 103.378 95.25 90) (effects (font (size 1.27 1.27)) (hide yes)))
  (property "Datasheet" "~" (at 101.6 95.25 0) (effects (font (size 1.27 1.27)) (hide yes)))
  (property "Description" "" (at 101.6 95.25 0) (effects (font (size 1.27 1.27)) (hide yes)))
  (pin "1")
  (pin "2"))
 (symbol
  (lib_id "LMR23625C:0")
  (at 228.6 88.9 0)
  (unit 1)
  (exclude_from_sim no)
  (in_bom yes)
  (on_board yes)
  (dnp no)
  (fields_autoplaced yes)
  (property "Reference" "#GND011" (at 228.6 91.44 0) (effects (font (size 1.27 1.27)) (hide yes)))
  (property "Value" "0" (at 228.6 92.71 0) (effects (font (size 1.27 1.27))))
  (property "Footprint" "" (at 228.6 88.9 0) (effects (font (size 1.27 1.27)) (hide yes)))
  (property "Datasheet" "~" (at 228.6 88.9 0) (effects (font (size 1.27 1.27)) (hide yes)))
  (property "Description" "" (at 228.6 88.9 0) (effects (font (size 1.27 1.27)) (hide yes)))
  (pin "1"))
 (symbol
  (lib_name "LMR23625C:VDC")
  (lib_id "LMR23625C:VDC")
  (at 38.1 90.17 0)
  (unit 1)
  (exclude_from_sim no)
  (in_bom yes)
  (on_board yes)
  (dnp no)
  (fields_autoplaced yes)
  (property "Reference" "V1" (at 41.91 87.4401 0) (effects (font (size 1.27 1.27)) (justify left)))
  (property "Value" "{VSOURCE}" (at 41.91 89.9801 0) (effects (font (size 1.27 1.27)) (justify left)))
  (property "Footprint" "" (at 38.1 90.17 0) (effects (font (size 1.27 1.27)) (hide yes)))
  (property "Datasheet" "~" (at 38.1 90.17 0) (effects (font (size 1.27 1.27)) (hide yes)))
  (property "Description" "" (at 38.1 90.17 0) (effects (font (size 1.27 1.27)) (hide yes)))
  (property "Sim.Device" "SPICE" (at 38.1 90.17 0) (effects (font (size 1.27 1.27)) (justify left) (hide yes)))
  (property "Sim.Params" "type=\"V\" model=\"{VSOURCE}\" lib=\"\"" (at 0 0 0) (effects (font (size 1.27 1.27)) (hide yes)))
  (property "Sim.Pins" "1=1 2=2" (at 0 0 0) (effects (font (size 1.27 1.27)) (hide yes)))
  (pin "1")
  (pin "2"))
 (symbol
  (lib_name "C_1")
  (lib_id "LMR23625C:C_1")
  (at 63.5 90.17 0)
  (unit 1)
  (exclude_from_sim no)
  (in_bom yes)
  (on_board yes)
  (dnp no)
  (property "Reference" "U2" (at 67.31 91.44 90) (effects (font (size 1.27 1.27)) (justify left)))
  (property "Value" "GRM32ER71H475KA88_DC0V_25degC" (at 69.85 123.19 90) (effects (font (size 1.27 1.27)) (justify left)))
  (property "Footprint" "" (at 64.4652 93.98 0) (effects (font (size 1.27 1.27)) (hide yes)))
  (property "Datasheet" "~" (at 63.5 90.17 0) (effects (font (size 1.27 1.27)) (hide yes)))
  (property "Description" "" (at 63.5 90.17 0) (effects (font (size 1.27 1.27)) (hide yes)))
  (property "Sim.Device" "SUBCKT" (at 63.5 90.17 0) (effects (font (size 1.27 1.27)) (hide yes)))
  (property "Sim.Pins" "1=port1 2=port2" (at 0 0 0) (effects (font (size 1.27 1.27)) (hide yes)))
  (property "Sim.Library" "_models\\GRM32ER71H475KA88_DC0V_25degC.mod" (at 63.5 90.17 0) (effects (font (size 1.27 1.27)) (hide yes)))
  (property "Sim.Name" "GRM32ER71H475KA88_DC0V_25degC" (at 63.5 90.17 0) (effects (font (size 1.27 1.27)) (hide yes)))
  (pin "1")
  (pin "2"))
 (symbol
  (lib_id "LMR23625C:0")
  (at 215.9 88.9 0)
  (unit 1)
  (exclude_from_sim no)
  (in_bom yes)
  (on_board yes)
  (dnp no)
  (fields_autoplaced yes)
  (property "Reference" "#GND07" (at 215.9 91.44 0) (effects (font (size 1.27 1.27)) (hide yes)))
  (property "Value" "0" (at 215.9 92.71 0) (effects (font (size 1.27 1.27))))
  (property "Footprint" "" (at 215.9 88.9 0) (effects (font (size 1.27 1.27)) (hide yes)))
  (property "Datasheet" "~" (at 215.9 88.9 0) (effects (font (size 1.27 1.27)) (hide yes)))
  (property "Description" "" (at 215.9 88.9 0) (effects (font (size 1.27 1.27)) (hide yes)))
  (pin "1"))
 (symbol
  (lib_id "LMR23625C:L")
  (at 190.5 76.2 90)
  (unit 1)
  (exclude_from_sim no)
  (in_bom yes)
  (on_board yes)
  (dnp no)
  (fields_autoplaced yes)
  (property "Reference" "U7" (at 190.5 69.85 90) (effects (font (size 1.27 1.27))))
  (property "Value" "LHMI_5030_74437336022_2u2" (at 190.5 72.39 90) (effects (font (size 1.27 1.27))))
  (property "Footprint" "" (at 190.5 76.2 0) (effects (font (size 1.27 1.27)) (hide yes)))
  (property "Datasheet" "~" (at 190.5 76.2 0) (effects (font (size 1.27 1.27)) (hide yes)))
  (property "Description" "" (at 190.5 76.2 0) (effects (font (size 1.27 1.27)) (hide yes)))
  (property "Sim.Device" "SUBCKT" (at 190.5 76.2 0) (effects (font (size 1.27 1.27)) (hide yes)))
  (property "Sim.Pins" "1=1 2=2" (at 0 0 0) (effects (font (size 1.27 1.27)) (hide yes)))
  (property "Sim.Library" "_models\\LHMI_5030_74437336022_2u2.lib" (at 190.5 76.2 0) (effects (font (size 1.27 1.27)) (hide yes)))
  (property "Sim.Name" "LHMI_5030_74437336022_2u2" (at 190.5 76.2 0) (effects (font (size 1.27 1.27)) (hide yes)))
  (pin "1")
  (pin "2"))
 (symbol
  (lib_id "LMR23625C:R")
  (at 203.2 82.55 0)
  (unit 1)
  (exclude_from_sim no)
  (in_bom yes)
  (on_board yes)
  (dnp no)
  (fields_autoplaced yes)
  (property "Reference" "R6" (at 205.74 81.2799 0) (effects (font (size 1.27 1.27)) (justify left)))
  (property "Value" "{RFBT}" (at 205.74 83.8199 0) (effects (font (size 1.27 1.27)) (justify left)))
  (property "Footprint" "" (at 201.422 82.55 90) (effects (font (size 1.27 1.27)) (hide yes)))
  (property "Datasheet" "~" (at 203.2 82.55 0) (effects (font (size 1.27 1.27)) (hide yes)))
  (property "Description" "" (at 203.2 82.55 0) (effects (font (size 1.27 1.27)) (hide yes)))
  (pin "1")
  (pin "2"))
 (symbol
  (lib_id "LMR23625C:C")
  (at 127 107.95 0)
  (unit 1)
  (exclude_from_sim no)
  (in_bom yes)
  (on_board yes)
  (dnp no)
  (property "Reference" "U3" (at 130.81 109.22 0) (effects (font (size 1.27 1.27)) (justify left)))
  (property "Value" "GRM188C71E225KE11_DC0V_25degC" (at 130.81 111.76 0) (effects (font (size 1.27 1.27)) (justify left)))
  (property "Footprint" "" (at 127.9652 111.76 0) (effects (font (size 1.27 1.27)) (hide yes)))
  (property "Datasheet" "~" (at 127 107.95 0) (effects (font (size 1.27 1.27)) (hide yes)))
  (property "Description" "" (at 127 107.95 0) (effects (font (size 1.27 1.27)) (hide yes)))
  (property "Sim.Device" "SUBCKT" (at 127 107.95 0) (effects (font (size 1.27 1.27)) (hide yes)))
  (property "Sim.Pins" "1=port1 2=port2" (at 0 0 0) (effects (font (size 1.27 1.27)) (hide yes)))
  (property "Sim.Library" "_models\\GRM188C71E225KE11_DC0V_25degC.mod" (at 127 107.95 0) (effects (font (size 1.27 1.27)) (hide yes)))
  (property "Sim.Name" "GRM188C71E225KE11_DC0V_25degC" (at 127 107.95 0) (effects (font (size 1.27 1.27)) (hide yes)))
  (pin "1")
  (pin "2"))
 (symbol
  (lib_id "LMR23625C:R")
  (at 101.6 107.95 0)
  (mirror y)
  (unit 1)
  (exclude_from_sim no)
  (in_bom yes)
  (on_board yes)
  (dnp no)
  (fields_autoplaced yes)
  (property "Reference" "R4" (at 104.14 106.6799 0) (effects (font (size 1.27 1.27)) (justify right)))
  (property "Value" "{RENB}" (at 104.14 109.2199 0) (effects (font (size 1.27 1.27)) (justify right)))
  (property "Footprint" "" (at 103.378 107.95 90) (effects (font (size 1.27 1.27)) (hide yes)))
  (property "Datasheet" "~" (at 101.6 107.95 0) (effects (font (size 1.27 1.27)) (hide yes)))
  (property "Description" "" (at 101.6 107.95 0) (effects (font (size 1.27 1.27)) (hide yes)))
  (pin "1")
  (pin "2"))
 (symbol
  (lib_id "LMR23625C:0")
  (at 127 114.3 0)
  (mirror y)
  (unit 1)
  (exclude_from_sim no)
  (in_bom yes)
  (on_board yes)
  (dnp no)
  (fields_autoplaced yes)
  (property "Reference" "#GND03" (at 127 116.84 0) (effects (font (size 1.27 1.27)) (hide yes)))
  (property "Value" "0" (at 127 118.11 0) (effects (font (size 1.27 1.27))))
  (property "Footprint" "" (at 127 114.3 0) (effects (font (size 1.27 1.27)) (hide yes)))
  (property "Datasheet" "~" (at 127 114.3 0) (effects (font (size 1.27 1.27)) (hide yes)))
  (property "Description" "" (at 127 114.3 0) (effects (font (size 1.27 1.27)) (hide yes)))
  (pin "1"))
 (symbol
  (lib_id "LMR23625C:0")
  (at 88.9 96.52 0)
  (unit 1)
  (exclude_from_sim no)
  (in_bom yes)
  (on_board yes)
  (dnp no)
  (fields_autoplaced yes)
  (property "Reference" "#GND010" (at 88.9 99.06 0) (effects (font (size 1.27 1.27)) (hide yes)))
  (property "Value" "0" (at 88.9 100.33 0) (effects (font (size 1.27 1.27))))
  (property "Footprint" "" (at 88.9 96.52 0) (effects (font (size 1.27 1.27)) (hide yes)))
  (property "Datasheet" "~" (at 88.9 96.52 0) (effects (font (size 1.27 1.27)) (hide yes)))
  (property "Description" "" (at 88.9 96.52 0) (effects (font (size 1.27 1.27)) (hide yes)))
  (pin "1"))
 (symbol
  (lib_id "LMR23625C:PWR_FLAG")
  (at 165.1 185.42 0)
  (unit 1)
  (exclude_from_sim no)
  (in_bom yes)
  (on_board yes)
  (dnp no)
  (fields_autoplaced yes)
  (property "Reference" "#FLG02" (at 165.1 183.515 0) (effects (font (size 1.27 1.27)) (hide yes)))
  (property "Value" "PWR_FLAG" (at 165.1 180.34 0) (effects (font (size 1.27 1.27))))
  (property "Footprint" "" (at 165.1 185.42 0) (effects (font (size 1.27 1.27)) (hide yes)))
  (property "Datasheet" "~" (at 165.1 185.42 0) (effects (font (size 1.27 1.27)) (hide yes)))
  (property "Description" "" (at 165.1 185.42 0) (effects (font (size 1.27 1.27)) (hide yes)))
  (pin "1"))
 (symbol
  (lib_name "LMR23625C:IDC")
  (lib_id "LMR23625C:IDC")
  (at 241.3 85.09 0)
  (unit 1)
  (exclude_from_sim no)
  (in_bom yes)
  (on_board yes)
  (dnp no)
  (fields_autoplaced yes)
  (property "Reference" "I1" (at 245.11 82.5499 0) (effects (font (size 1.27 1.27)) (justify left)))
  (property "Value" "{ILOAD}" (at 245.11 85.0899 0) (effects (font (size 1.27 1.27)) (justify left)))
  (property "Footprint" "" (at 241.3 85.09 0) (effects (font (size 1.27 1.27)) (hide yes)))
  (property "Datasheet" "~" (at 241.3 85.09 0) (effects (font (size 1.27 1.27)) (hide yes)))
  (property "Description" "" (at 241.3 85.09 0) (effects (font (size 1.27 1.27)) (hide yes)))
  (property "Sim.Device" "SPICE" (at 241.3 85.09 0) (effects (font (size 1.27 1.27)) (justify left) (hide yes)))
  (property "Sim.Params" "type=\"I\" model=\"{ILOAD}\" lib=\"\"" (at 0 0 0) (effects (font (size 1.27 1.27)) (hide yes)))
  (property "Sim.Pins" "1=1 2=2" (at 0 0 0) (effects (font (size 1.27 1.27)) (hide yes)))
  (pin "1")
  (pin "2"))
 (symbol
  (lib_id "LMR23625C:PWR_FLAG")
  (at 38.1 81.28 0)
  (unit 1)
  (exclude_from_sim no)
  (in_bom yes)
  (on_board yes)
  (dnp no)
  (fields_autoplaced yes)
  (property "Reference" "#FLG01" (at 38.1 79.375 0) (effects (font (size 1.27 1.27)) (hide yes)))
  (property "Value" "PWR_FLAG" (at 38.1 76.2 0) (effects (font (size 1.27 1.27))))
  (property "Footprint" "" (at 38.1 81.28 0) (effects (font (size 1.27 1.27)) (hide yes)))
  (property "Datasheet" "~" (at 38.1 81.28 0) (effects (font (size 1.27 1.27)) (hide yes)))
  (property "Description" "" (at 38.1 81.28 0) (effects (font (size 1.27 1.27)) (hide yes)))
  (pin "1"))
 (symbol
  (lib_id "LMR23625C:C")
  (at 215.9 82.55 0)
  (unit 1)
  (exclude_from_sim no)
  (in_bom yes)
  (on_board yes)
  (dnp no)
  (property "Reference" "U5" (at 219.71 83.82 90) (effects (font (size 1.27 1.27)) (justify left)))
  (property "Value" "GRM32ER61C476ME15_DC0V_25degC" (at 222.25 115.57 90) (effects (font (size 1.27 1.27)) (justify left)))
  (property "Footprint" "" (at 216.8652 86.36 0) (effects (font (size 1.27 1.27)) (hide yes)))
  (property "Datasheet" "~" (at 215.9 82.55 0) (effects (font (size 1.27 1.27)) (hide yes)))
  (property "Description" "" (at 215.9 82.55 0) (effects (font (size 1.27 1.27)) (hide yes)))
  (property "Sim.Device" "SUBCKT" (at 215.9 82.55 0) (effects (font (size 1.27 1.27)) (hide yes)))
  (property "Sim.Pins" "1=port1 2=port2" (at 0 0 0) (effects (font (size 1.27 1.27)) (hide yes)))
  (property "Sim.Library" "_models\\GRM32ER61C476ME15_DC0V_25degC.mod" (at 215.9 82.55 0) (effects (font (size 1.27 1.27)) (hide yes)))
  (property "Sim.Name" "GRM32ER61C476ME15_DC0V_25degC" (at 215.9 82.55 0) (effects (font (size 1.27 1.27)) (hide yes)))
  (pin "1")
  (pin "2"))
 (symbol
  (lib_id "LMR23625C:R")
  (at 203.2 95.25 0)
  (unit 1)
  (exclude_from_sim no)
  (in_bom yes)
  (on_board yes)
  (dnp no)
  (fields_autoplaced yes)
  (property "Reference" "R1" (at 205.74 93.9799 0) (effects (font (size 1.27 1.27)) (justify left)))
  (property "Value" "{RFBM}" (at 205.74 96.5199 0) (effects (font (size 1.27 1.27)) (justify left)))
  (property "Footprint" "" (at 201.422 95.25 90) (effects (font (size 1.27 1.27)) (hide yes)))
  (property "Datasheet" "~" (at 203.2 95.25 0) (effects (font (size 1.27 1.27)) (hide yes)))
  (property "Description" "" (at 203.2 95.25 0) (effects (font (size 1.27 1.27)) (hide yes)))
  (pin "1")
  (pin "2"))
 (sheet_instances
  (path ""
   (page "1"))))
